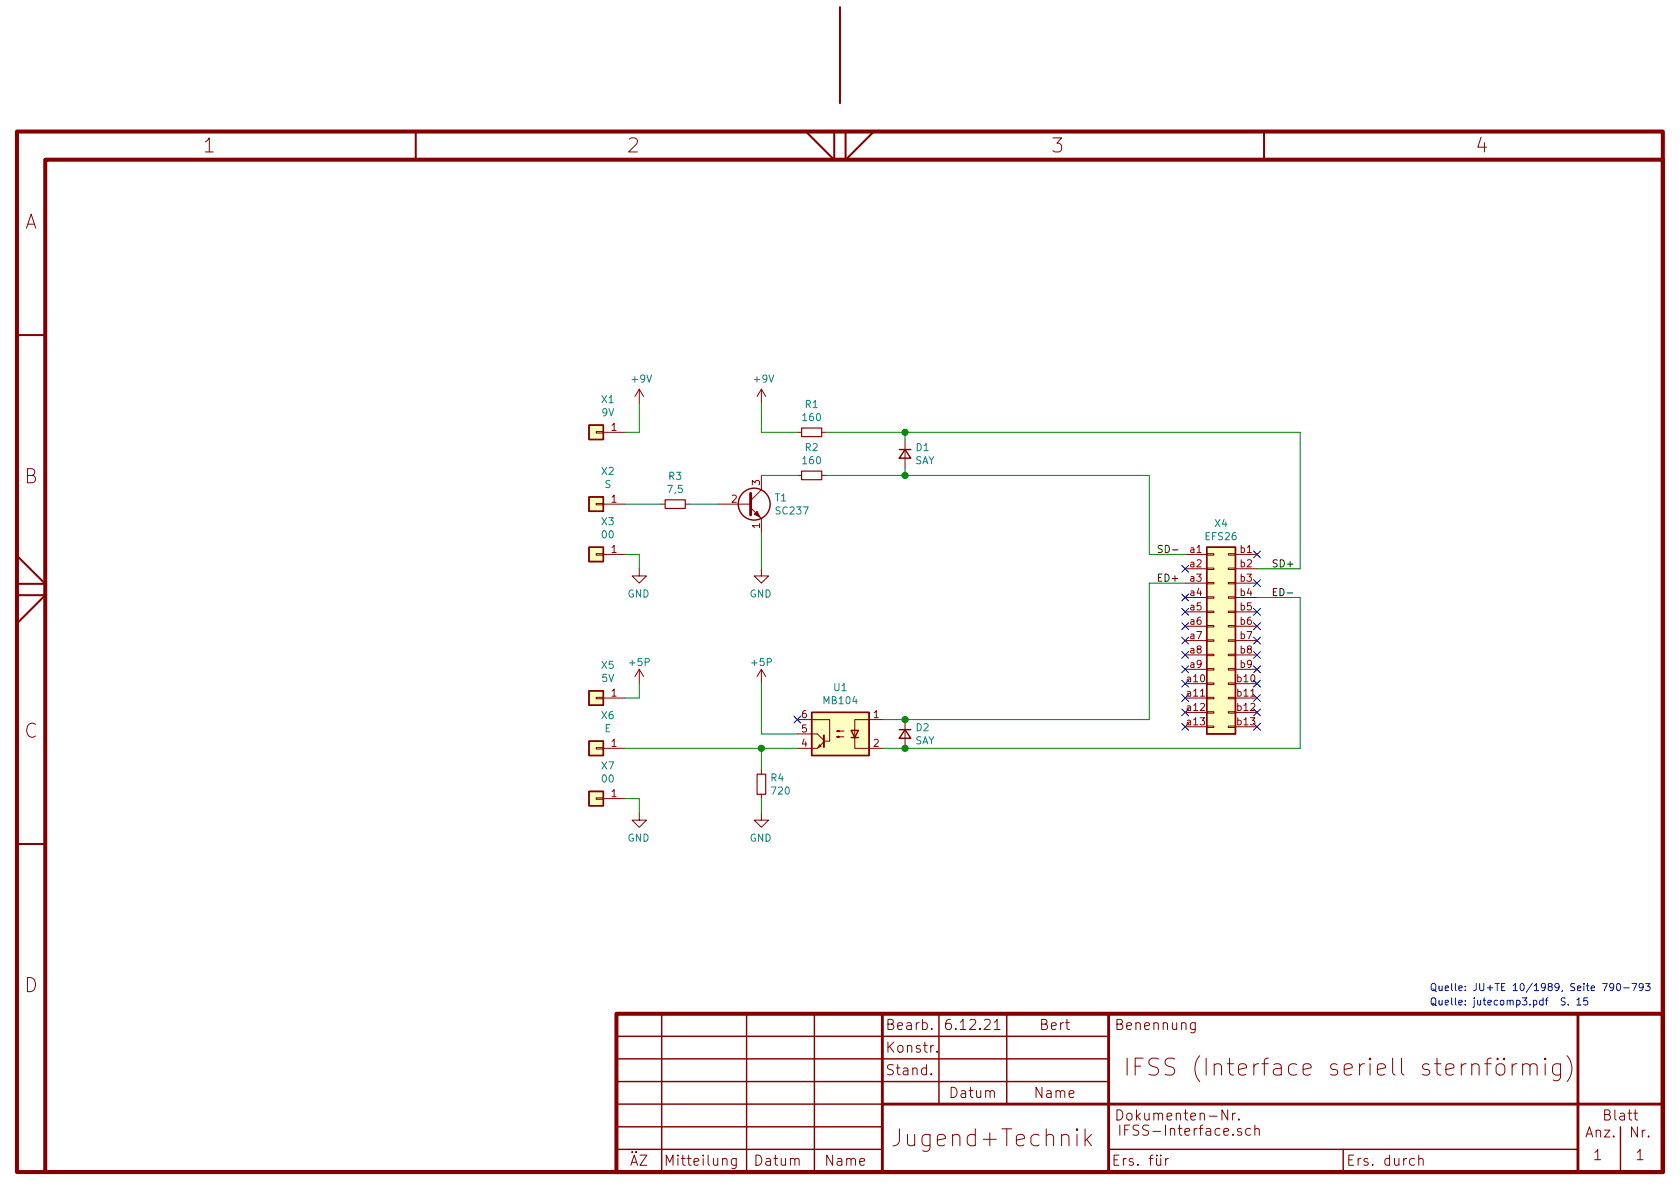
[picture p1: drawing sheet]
EESchema Schematic File Version 4
EELAYER 30 0
EELAYER END
$Descr A4 11693 8268
encoding utf-8
Sheet 1 1
Title "IFSS (Interface seriell sternförmig)"
Date "6.12.21"
Rev "1"
Comp "Jugend+Technik"
Comment1 "Bert"
Comment2 ""
Comment3 ""
Comment4 ""
$EndDescr
Text Notes 9950 7000 0    50   ~ 0
Quelle: jutecomp3.pdf  S. 15
Text Notes 9950 6900 0    50   ~ 0
Quelle: JU+TE 10/1989, Seite 790-793
$Comp
L power:GND #PWR?
U 1 1
P 5300 3950
AR Path="/61281715/612E5402" Ref="#PWR?"  Part="1" 
AR Path="/60FD40F8/612E5402" Ref="#PWR?"  Part="1" 
AR Path="/61282124/612E5402" Ref="#PWR?"  Part="1" 
AR Path="/612E5402" Ref="#PWR04"  Part="1" 
F 0 "#PWR04" H 5300 3700 50  0001 C CNN
F 1 "GND" H 5305 3777 50  0000 C CNN
F 2 "" H 5300 3950 50  0001 C CNN
F 3 "" H 5300 3950 50  0001 C CNN
	1    5300 3950
	-1   0    0    -1  
$EndComp
$Comp
L Device:R_Small R3
U 1 1
P 4700 3500
F 0 "R3" V 4504 3500 50  0000 C CNN
F 1 "7,5" V 4595 3500 50  0000 C CNN
F 2 "" H 4700 3500 50  0001 C CNN
F 3 "~" H 4700 3500 50  0001 C CNN
	1    4700 3500
	0    1    1    0   
$EndComp
$Comp
L RFT_Optoelektronik:MB104 U1
U 1 1
P 5850 5100
F 0 "U1" H 5850 5425 50  0000 C CNN
F 1 "MB104" H 5850 5334 50  0000 C CNN
F 2 "Package_DIP:DIP-6_W7.62mm" H 5850 4800 50  0001 C CNN
F 3 "https://www.tu-chemnitz.de/etit/zentral/ddr/mb104.gif" H 5850 5100 50  0001 C CNN
	1    5850 5100
	-1   0    0    -1  
$EndComp
$Comp
L RFT_Transistoren_und_Dioden:SC237 T1
U 1 1
P 5200 3500
F 0 "T1" H 5390 3546 50  0000 L CNN
F 1 "SC237" H 5390 3455 50  0000 L CNN
F 2 "" H 5250 3500 50  0001 C CNN
F 3 "https://www.tu-chemnitz.de/etit/zentral/ddr/sc236.gif" H 5250 3500 50  0001 C CNN
	1    5200 3500
	1    0    0    -1  
$EndComp
Wire Wire Line
	5300 3000 5550 3000
Wire Wire Line
	5550 3300 5300 3300
Wire Wire Line
	5000 3500 4800 3500
Wire Wire Line
	4600 3500 4350 3500
$Comp
L Connector_Generic:Conn_01x01 X2
U 1 1
P 4150 3500
F 0 "X2" H 4068 3275 50  0000 C CNN
F 1 "S" H 4068 3366 50  0000 C CNN
F 2 "" H 4150 3500 50  0001 C CNN
F 3 "~" H 4150 3500 50  0001 C CNN
	1    4150 3500
	-1   0    0    1   
$EndComp
NoConn ~ 5550 5000
$Comp
L power:GND #PWR?
U 1 1
P 5300 5650
AR Path="/61281715/61AFD984" Ref="#PWR?"  Part="1" 
AR Path="/60FD40F8/61AFD984" Ref="#PWR?"  Part="1" 
AR Path="/61282124/61AFD984" Ref="#PWR?"  Part="1" 
AR Path="/61AFD984" Ref="#PWR08"  Part="1" 
F 0 "#PWR08" H 5300 5400 50  0001 C CNN
F 1 "GND" H 5305 5477 50  0000 C CNN
F 2 "" H 5300 5650 50  0001 C CNN
F 3 "" H 5300 5650 50  0001 C CNN
	1    5300 5650
	-1   0    0    -1  
$EndComp
$Comp
L power:+5P #PWR?
U 1 1
P 5300 4750
AR Path="/61281715/61AFDDB5" Ref="#PWR?"  Part="1" 
AR Path="/60FD40F8/61AFDDB5" Ref="#PWR?"  Part="1" 
AR Path="/61282124/61AFDDB5" Ref="#PWR?"  Part="1" 
AR Path="/61AFDDB5" Ref="#PWR06"  Part="1" 
F 0 "#PWR06" H 5300 4600 50  0001 C CNN
F 1 "+5P" H 5300 4900 50  0000 C CNN
F 2 "" H 5300 4750 50  0001 C CNN
F 3 "" H 5300 4750 50  0001 C CNN
	1    5300 4750
	-1   0    0    -1  
$EndComp
$Comp
L Device:R_Small R4
U 1 1
P 5300 5450
F 0 "R4" H 5359 5496 50  0000 L CNN
F 1 "720" H 5359 5405 50  0000 L CNN
F 2 "" H 5300 5450 50  0001 C CNN
F 3 "~" H 5300 5450 50  0001 C CNN
	1    5300 5450
	1    0    0    -1  
$EndComp
Wire Wire Line
	5550 5200 5300 5200
Wire Wire Line
	5300 5200 5300 5350
Wire Wire Line
	5300 5550 5300 5650
$Comp
L Connector_Generic:Conn_01x01 X6
U 1 1
P 4150 5200
F 0 "X6" H 4068 4975 50  0000 C CNN
F 1 "E" H 4068 5066 50  0000 C CNN
F 2 "" H 4150 5200 50  0001 C CNN
F 3 "~" H 4150 5200 50  0001 C CNN
	1    4150 5200
	-1   0    0    1   
$EndComp
Wire Wire Line
	4350 5200 5300 5200
Connection ~ 5300 5200
Wire Wire Line
	5550 5100 5300 5100
Wire Wire Line
	5300 5100 5300 4750
Wire Wire Line
	6300 5000 6150 5000
Wire Wire Line
	6150 5200 6300 5200
$Comp
L Connector_Generic:Conn_02x13_Row_Letter_First X4
U 1 1
P 8450 4450
F 0 "X4" H 8500 5267 50  0000 C CNN
F 1 "EFS26" H 8500 5176 50  0000 C CNN
F 2 "" H 8450 4450 50  0001 C CNN
F 3 "~" H 8450 4450 50  0001 C CNN
	1    8450 4450
	1    0    0    -1  
$EndComp
$Comp
L Connector_Generic:Conn_01x01 X1
U 1 1
P 4150 3000
F 0 "X1" H 4068 2775 50  0000 C CNN
F 1 "9V" H 4068 2866 50  0000 C CNN
F 2 "" H 4150 3000 50  0001 C CNN
F 3 "~" H 4150 3000 50  0001 C CNN
	1    4150 3000
	-1   0    0    1   
$EndComp
Wire Wire Line
	4350 3000 4450 3000
Wire Wire Line
	4450 3000 4450 2800
$Comp
L Connector_Generic:Conn_01x01 X7
U 1 1
P 4150 5550
F 0 "X7" H 4068 5325 50  0000 C CNN
F 1 "00" H 4068 5416 50  0000 C CNN
F 2 "" H 4150 5550 50  0001 C CNN
F 3 "~" H 4150 5550 50  0001 C CNN
	1    4150 5550
	-1   0    0    1   
$EndComp
$Comp
L power:GND #PWR?
U 1 1
P 4450 5650
AR Path="/61281715/61B641E6" Ref="#PWR?"  Part="1" 
AR Path="/60FD40F8/61B641E6" Ref="#PWR?"  Part="1" 
AR Path="/61282124/61B641E6" Ref="#PWR?"  Part="1" 
AR Path="/61B641E6" Ref="#PWR07"  Part="1" 
F 0 "#PWR07" H 4450 5400 50  0001 C CNN
F 1 "GND" H 4455 5477 50  0000 C CNN
F 2 "" H 4450 5650 50  0001 C CNN
F 3 "" H 4450 5650 50  0001 C CNN
	1    4450 5650
	-1   0    0    -1  
$EndComp
Wire Wire Line
	4450 5650 4450 5550
Wire Wire Line
	4450 5550 4350 5550
NoConn ~ 8250 4750
NoConn ~ 8250 4650
NoConn ~ 8250 4550
NoConn ~ 8250 4450
NoConn ~ 8250 4350
NoConn ~ 8750 4450
NoConn ~ 8750 4550
NoConn ~ 8750 4650
NoConn ~ 8750 4750
NoConn ~ 8250 4250
NoConn ~ 8750 4350
NoConn ~ 8750 4250
NoConn ~ 8750 4050
NoConn ~ 8750 3850
NoConn ~ 8250 3950
NoConn ~ 8250 4150
$Comp
L Device:D_Small D2
U 1 1
P 6300 5100
F 0 "D2" V 6254 5170 50  0000 L CNN
F 1 "SAY" V 6345 5170 50  0000 L CNN
F 2 "" V 6300 5100 50  0001 C CNN
F 3 "~" V 6300 5100 50  0001 C CNN
	1    6300 5100
	0    1    1    0   
$EndComp
Connection ~ 6300 5000
Connection ~ 6300 5200
Wire Wire Line
	8000 4050 8000 5000
Wire Wire Line
	8000 5000 6300 5000
Wire Wire Line
	6300 5200 9050 5200
Wire Wire Line
	9050 5200 9050 4150
Wire Wire Line
	9050 4150 8750 4150
Text Label 8050 4050 0    50   ~ 0
ED+
Text Label 8850 4150 0    50   ~ 0
ED-
$Comp
L Connector_Generic:Conn_01x01 X5
U 1 1
P 4150 4850
F 0 "X5" H 4068 4625 50  0000 C CNN
F 1 "5V" H 4068 4716 50  0000 C CNN
F 2 "" H 4150 4850 50  0001 C CNN
F 3 "~" H 4150 4850 50  0001 C CNN
	1    4150 4850
	-1   0    0    1   
$EndComp
$Comp
L power:+5P #PWR?
U 1 1
P 4450 4750
AR Path="/61281715/61ADCBE3" Ref="#PWR?"  Part="1" 
AR Path="/60FD40F8/61ADCBE3" Ref="#PWR?"  Part="1" 
AR Path="/61282124/61ADCBE3" Ref="#PWR?"  Part="1" 
AR Path="/61ADCBE3" Ref="#PWR05"  Part="1" 
F 0 "#PWR05" H 4450 4600 50  0001 C CNN
F 1 "+5P" H 4450 4900 50  0000 C CNN
F 2 "" H 4450 4750 50  0001 C CNN
F 3 "" H 4450 4750 50  0001 C CNN
	1    4450 4750
	-1   0    0    -1  
$EndComp
Wire Wire Line
	4350 4850 4450 4850
Wire Wire Line
	4450 4850 4450 4750
$Comp
L Connector_Generic:Conn_01x01 X3
U 1 1
P 4150 3850
F 0 "X3" H 4068 3625 50  0000 C CNN
F 1 "00" H 4068 3716 50  0000 C CNN
F 2 "" H 4150 3850 50  0001 C CNN
F 3 "~" H 4150 3850 50  0001 C CNN
	1    4150 3850
	-1   0    0    1   
$EndComp
$Comp
L power:GND #PWR?
U 1 1
P 4450 3950
AR Path="/61281715/61ADEB39" Ref="#PWR?"  Part="1" 
AR Path="/60FD40F8/61ADEB39" Ref="#PWR?"  Part="1" 
AR Path="/61282124/61ADEB39" Ref="#PWR?"  Part="1" 
AR Path="/61ADEB39" Ref="#PWR03"  Part="1" 
F 0 "#PWR03" H 4450 3700 50  0001 C CNN
F 1 "GND" H 4455 3777 50  0000 C CNN
F 2 "" H 4450 3950 50  0001 C CNN
F 3 "" H 4450 3950 50  0001 C CNN
	1    4450 3950
	-1   0    0    -1  
$EndComp
Wire Wire Line
	4450 3950 4450 3850
Wire Wire Line
	4450 3850 4350 3850
Wire Wire Line
	5300 3950 5300 3700
$Comp
L power:+9V #PWR01
U 1 1
P 4450 2800
F 0 "#PWR01" H 4450 2650 50  0001 C CNN
F 1 "+9V" H 4465 2973 50  0000 C CNN
F 2 "" H 4450 2800 50  0001 C CNN
F 3 "" H 4450 2800 50  0001 C CNN
	1    4450 2800
	1    0    0    -1  
$EndComp
$Comp
L power:+9V #PWR02
U 1 1
P 5300 2800
F 0 "#PWR02" H 5300 2650 50  0001 C CNN
F 1 "+9V" H 5315 2973 50  0000 C CNN
F 2 "" H 5300 2800 50  0001 C CNN
F 3 "" H 5300 2800 50  0001 C CNN
	1    5300 2800
	1    0    0    -1  
$EndComp
$Comp
L Device:R_Small R1
U 1 1
P 5650 3000
F 0 "R1" V 5454 3000 50  0000 C CNN
F 1 "160" V 5545 3000 50  0000 C CNN
F 2 "" H 5650 3000 50  0001 C CNN
F 3 "~" H 5650 3000 50  0001 C CNN
	1    5650 3000
	0    1    1    0   
$EndComp
$Comp
L Device:R_Small R2
U 1 1
P 5650 3300
F 0 "R2" V 5454 3300 50  0000 C CNN
F 1 "160" V 5545 3300 50  0000 C CNN
F 2 "" H 5650 3300 50  0001 C CNN
F 3 "~" H 5650 3300 50  0001 C CNN
	1    5650 3300
	0    1    1    0   
$EndComp
Wire Wire Line
	5300 2800 5300 3000
$Comp
L Device:D_Small D1
U 1 1
P 6300 3150
F 0 "D1" V 6254 3220 50  0000 L CNN
F 1 "SAY" V 6345 3220 50  0000 L CNN
F 2 "" V 6300 3150 50  0001 C CNN
F 3 "~" V 6300 3150 50  0001 C CNN
	1    6300 3150
	0    1    1    0   
$EndComp
Wire Wire Line
	8750 3950 9050 3950
Wire Wire Line
	9050 3950 9050 3000
Wire Wire Line
	9050 3000 6300 3000
Wire Wire Line
	5750 3300 6300 3300
Wire Wire Line
	6300 3300 6300 3250
Wire Wire Line
	6300 3050 6300 3000
Connection ~ 6300 3000
Wire Wire Line
	6300 3000 5750 3000
Text Label 8850 3950 0    50   ~ 0
SD+
Wire Wire Line
	8000 3850 8000 3300
Wire Wire Line
	8000 3300 6300 3300
Connection ~ 6300 3300
Text Label 8050 3850 0    50   ~ 0
SD-
NoConn ~ 8250 4850
NoConn ~ 8250 4950
NoConn ~ 8250 5050
NoConn ~ 8750 5050
NoConn ~ 8750 4950
NoConn ~ 8750 4850
Wire Wire Line
	8250 3850 8000 3850
Wire Wire Line
	8250 4050 8000 4050
$EndSCHEMATC
